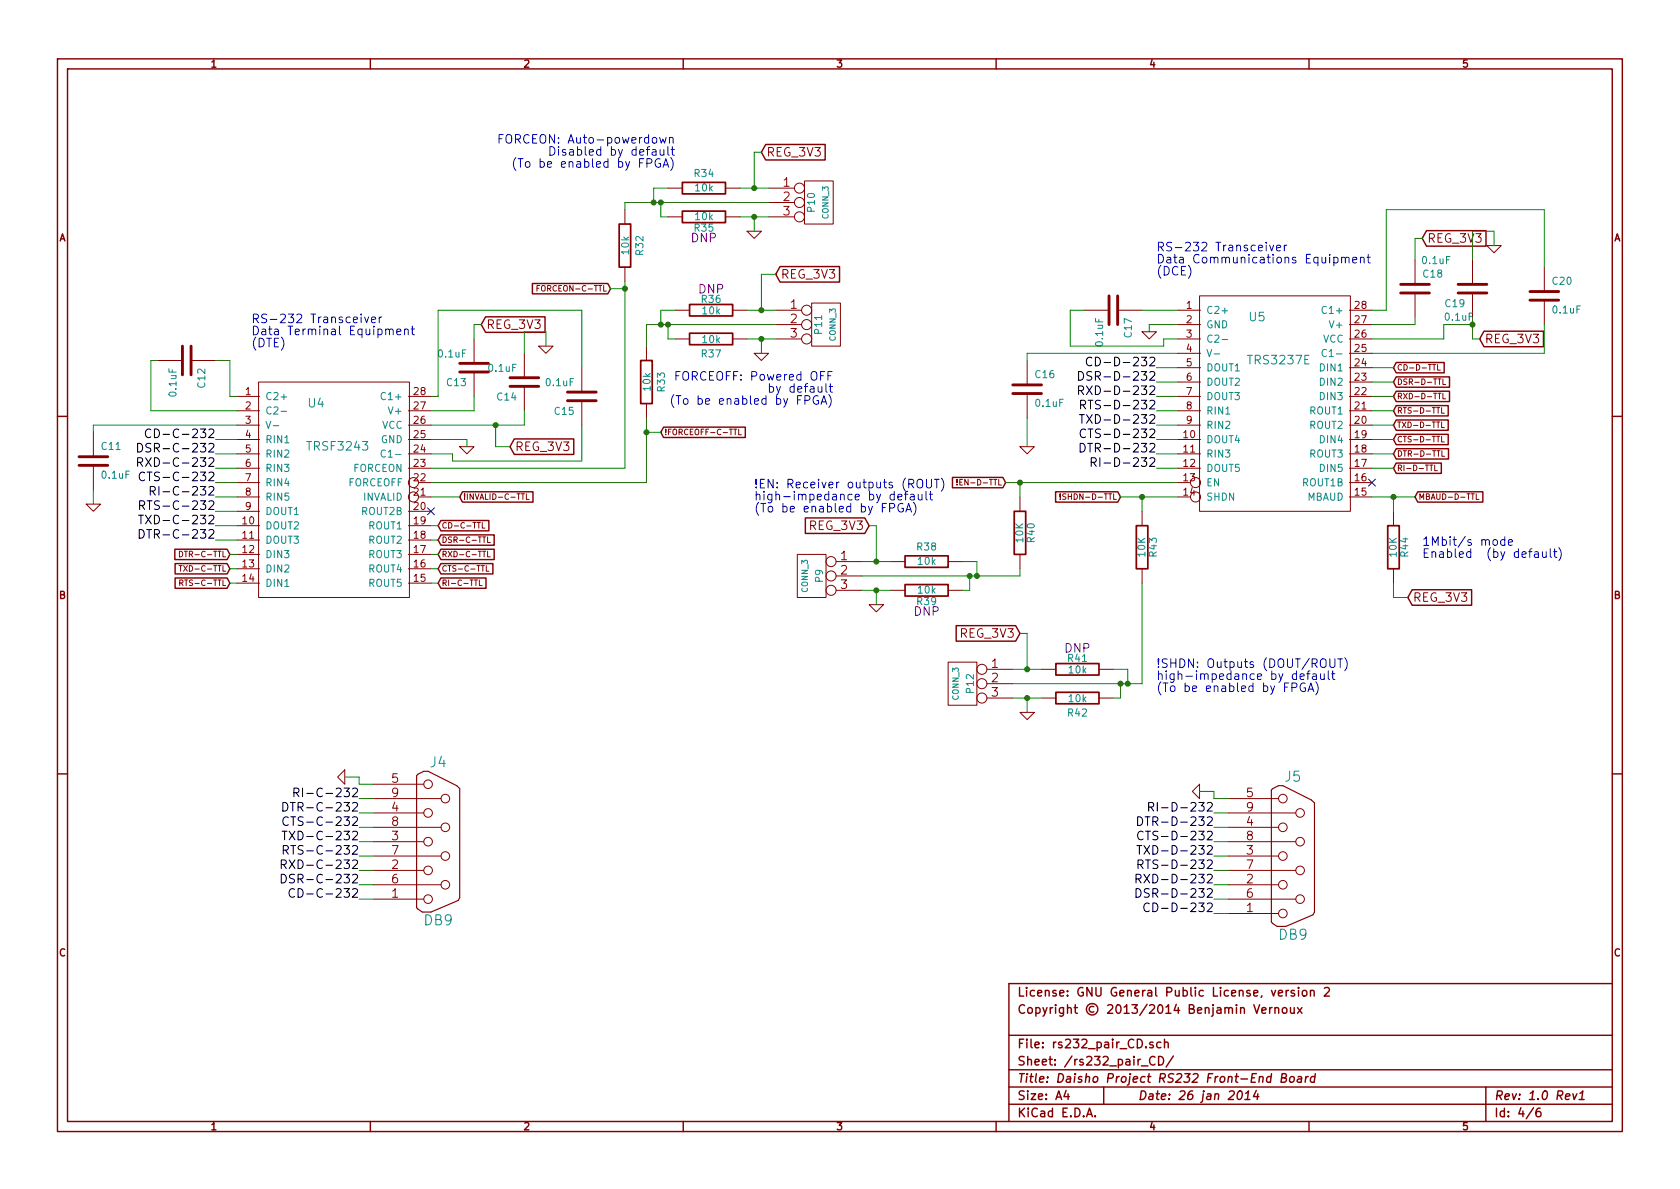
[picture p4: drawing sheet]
EESchema Schematic File Version 2  date 26/01/2014 16:37:13
LIBS:power
LIBS:device
LIBS:transistors
LIBS:conn
LIBS:linear
LIBS:regul
LIBS:74xx
LIBS:cmos4000
LIBS:adc-dac
LIBS:memory
LIBS:xilinx
LIBS:special
LIBS:microcontrollers
LIBS:dsp
LIBS:microchip
LIBS:analog_switches
LIBS:motorola
LIBS:texas
LIBS:intel
LIBS:audio
LIBS:interface
LIBS:digital-audio
LIBS:philips
LIBS:display
LIBS:cypress
LIBS:siliconi
LIBS:opto
LIBS:atmel
LIBS:contrib
LIBS:valves
LIBS:samtec_qsh_090-d
LIBS:hole
LIBS:TRS3237E
LIBS:TRSF3243
LIBS:MUN5212DW1
LIBS:MIC5318
LIBS:rs232_fe-cache
EELAYER 24 0
EELAYER END
$Descr A4 11693 8268
encoding utf-8
Sheet 4 6
Title "Daisho Project RS232 Front-End Board"
Date "26 jan 2014"
Rev "1.0 Rev1"
Comp ""
Comment1 "Copyright © 2013/2014 Benjamin Vernoux"
Comment2 "License: GNU General Public License, version 2"
Comment3 ""
Comment4 ""
$EndDescr
$Comp
L DB9 J4
U 1 1
P 3050 5850
F 0 "J4" H 3050 6400 70  0000 C CNN
F 1 "DB9" H 3050 5300 70  0000 C CNN
F 2 "" H 3050 5850 60  0001 C CNN
F 3 "" H 3050 5850 60  0001 C CNN
F 4 "Sullins" H 3050 5850 60  0001 C CNN "Manufacturer"
F 5 "SDS107-PRW1-M09-SN63-11" H 3050 5850 60  0001 C CNN "Part#"
F 6 "CONN D-SUB PLUG 9POS RA GOLD" H 3050 5850 60  0001 C CNN "Description"
F 7 "http://www.digikey.com/product-detail/en/SDS107-PRW1-M09-SN63-11/S9575-ND/3593571" H 3050 5850 60  0001 C CNN "Field7"
	1    3050 5850
	1    0    0    -1  
$EndComp
Text Label 2500 6250 2    60   ~ 0
CD-C-232
Text Label 2500 6150 2    60   ~ 0
DSR-C-232
Text Label 2500 6050 2    60   ~ 0
RXD-C-232
Text Label 2500 5950 2    60   ~ 0
RTS-C-232
Text Label 2500 5850 2    60   ~ 0
TXD-C-232
Text Label 2500 5750 2    60   ~ 0
CTS-C-232
Text Label 2500 5650 2    60   ~ 0
DTR-C-232
Text Label 2500 5550 2    60   ~ 0
RI-C-232
$Comp
L DB9 J5
U 1 1
P 9000 5950
F 0 "J5" H 9000 6500 70  0000 C CNN
F 1 "DB9" H 9000 5400 70  0000 C CNN
F 2 "" H 9000 5950 60  0001 C CNN
F 3 "" H 9000 5950 60  0001 C CNN
F 4 "Sullins" H 9000 5950 60  0001 C CNN "Manufacturer"
F 5 "SDS107-PRP2-F09-SN13-11" H 9000 5950 60  0001 C CNN "Part#"
F 6 "CONN D-SUB RCPT 9POS RA GOLD" H 9000 5950 60  0001 C CNN "Description"
F 7 "http://www.digikey.com/product-detail/en/SDS107-PRP2-F09-SN13-11/S9620-ND" H 9000 5950 60  0001 C CNN "Field7"
	1    9000 5950
	1    0    0    -1  
$EndComp
Text Label 8450 6350 2    60   ~ 0
CD-D-232
Text Label 8450 6250 2    60   ~ 0
DSR-D-232
Text Label 8450 6150 2    60   ~ 0
RXD-D-232
Text Label 8450 6050 2    60   ~ 0
RTS-D-232
Text Label 8450 5950 2    60   ~ 0
TXD-D-232
Text Label 8450 5850 2    60   ~ 0
CTS-D-232
Text Label 8450 5750 2    60   ~ 0
DTR-D-232
Text Label 8450 5650 2    60   ~ 0
RI-D-232
$Comp
L GND #PWR030
U 1 1
P 2400 5400
F 0 "#PWR030" H 2400 5400 30  0001 C CNN
F 1 "GND" H 2400 5330 30  0001 C CNN
F 2 "" H 2400 5400 60  0001 C CNN
F 3 "" H 2400 5400 60  0001 C CNN
	1    2400 5400
	0    1    1    0   
$EndComp
$Comp
L GND #PWR031
U 1 1
P 8350 5500
F 0 "#PWR031" H 8350 5500 30  0001 C CNN
F 1 "GND" H 8350 5430 30  0001 C CNN
F 2 "" H 8350 5500 60  0001 C CNN
F 3 "" H 8350 5500 60  0001 C CNN
	1    8350 5500
	0    1    1    0   
$EndComp
$Comp
L TRSF3243 U4
U 1 1
P 2300 3450
F 0 "U4" H 2200 4100 60  0000 C CNN
F 1 "TRSF3243" H 2350 3800 60  0000 C CNN
F 2 "" H 2300 3450 60  0000 C CNN
F 3 "http://www.ti.com/lit/ds/symlink/trsf3243.pdf" H 2300 3450 60  0001 C CNN
F 4 "http://www.digikey.com/product-detail/en/TRSF3243CPWR/296-25102-1-ND/2136639" H 2300 3450 60  0001 C CNN "Field7"
	1    2300 3450
	1    0    0    -1  
$EndComp
Text Label 1500 3050 2    60   ~ 0
CD-C-232
Text Label 1500 3150 2    60   ~ 0
DSR-C-232
Text Label 1500 3250 2    60   ~ 0
RXD-C-232
Text Label 1500 3350 2    60   ~ 0
CTS-C-232
Text Label 1500 3450 2    60   ~ 0
RI-C-232
Text Label 8050 3250 2    60   ~ 0
RI-D-232
Text Label 8050 3050 2    60   ~ 0
CTS-D-232
Text Label 8050 2750 2    60   ~ 0
RXD-D-232
Text Label 8050 2650 2    60   ~ 0
DSR-D-232
Text Label 8050 2550 2    60   ~ 0
CD-D-232
Text Label 8050 2850 2    60   ~ 0
RTS-D-232
Text Label 8050 2950 2    60   ~ 0
TXD-D-232
Text Label 8050 3150 2    60   ~ 0
DTR-D-232
Text Label 1500 3750 2    60   ~ 0
DTR-C-232
Text Label 1500 3650 2    60   ~ 0
TXD-C-232
Text Label 1500 3550 2    60   ~ 0
RTS-C-232
Text GLabel 1600 4050 0    39   Input ~ 0
RTS-C-TTL
Text GLabel 1600 3950 0    39   Input ~ 0
TXD-C-TTL
Text GLabel 1600 3850 0    39   Input ~ 0
DTR-C-TTL
Text GLabel 3050 3650 2    39   Input ~ 0
CD-C-TTL
Text GLabel 3050 3750 2    39   Input ~ 0
DSR-C-TTL
Text GLabel 3050 3850 2    39   Input ~ 0
RXD-C-TTL
Text GLabel 3050 3950 2    39   Input ~ 0
CTS-C-TTL
Text GLabel 3050 4050 2    39   Input ~ 0
RI-C-TTL
Text GLabel 9700 2550 2    39   Input ~ 0
CD-D-TTL
Text GLabel 9700 2650 2    39   Input ~ 0
DSR-D-TTL
Text GLabel 9700 2750 2    39   Input ~ 0
RXD-D-TTL
Text GLabel 9700 3050 2    39   Input ~ 0
CTS-D-TTL
Text GLabel 9700 3250 2    39   Input ~ 0
RI-D-TTL
$Comp
L C C15
U 1 1
P 4050 2750
F 0 "C15" H 4100 2850 50  0000 L CNN
F 1 "0.1uF" H 4100 2650 50  0000 L CNN
F 2 "" H 4050 2750 60  0001 C CNN
F 3 "" H 4050 2750 60  0001 C CNN
F 4 "Johanson Dialectrics" H 2500 3150 60  0001 C CNN "Manufacturer"
F 5 "160R14W104KV4T" H 2500 3150 60  0001 C CNN "Part#"
F 6 "CAP CER 0.1UF 16V 10% X7R 0603" H 2500 3150 60  0001 C CNN "Description"
F 7 "http://www.digikey.com/product-detail/en/160R14W104KV4T/709-1153-1-ND/1859485" H 2500 3150 60  0001 C CNN "Field7"
	1    4050 2750
	-1   0    0    1   
$EndComp
$Comp
L C C14
U 1 1
P 3650 2650
F 0 "C14" H 3700 2750 50  0000 L CNN
F 1 "0.1uF" H 3700 2550 50  0000 L CNN
F 2 "" H 3650 2650 60  0001 C CNN
F 3 "" H 3650 2650 60  0001 C CNN
F 4 "Johanson Dialectrics" H 3650 2650 60  0001 C CNN "Manufacturer"
F 5 "160R14W104KV4T" H 3650 2650 60  0001 C CNN "Part#"
F 6 "CAP CER 0.1UF 16V 10% X7R 0603" H 3650 2650 60  0001 C CNN "Description"
F 7 "http://www.digikey.com/product-detail/en/160R14W104KV4T/709-1153-1-ND/1859485" H 3650 2650 60  0001 C CNN "Field7"
	1    3650 2650
	-1   0    0    1   
$EndComp
$Comp
L C C11
U 1 1
P 650 3200
F 0 "C11" H 700 3300 50  0000 L CNN
F 1 "0.1uF" H 700 3100 50  0000 L CNN
F 2 "" H 650 3200 60  0001 C CNN
F 3 "" H 650 3200 60  0001 C CNN
F 4 "Johanson Dialectrics" H -50 3450 60  0001 C CNN "Manufacturer"
F 5 "160R14W104KV4T" H -50 3450 60  0001 C CNN "Part#"
F 6 "CAP CER 0.1UF 16V 10% X7R 0603" H -50 3450 60  0001 C CNN "Description"
F 7 "http://www.digikey.com/product-detail/en/160R14W104KV4T/709-1153-1-ND/1859485" H -50 3450 60  0001 C CNN "Field7"
	1    650  3200
	1    0    0    -1  
$EndComp
$Comp
L C C12
U 1 1
P 1300 2500
F 0 "C12" H 1350 2600 50  0000 L CNN
F 1 "0.1uF" H 1350 2400 50  0000 L CNN
F 2 "" H 1300 2500 60  0001 C CNN
F 3 "" H 1300 2500 60  0001 C CNN
F 4 "Johanson Dialectrics" H 750 2350 60  0001 C CNN "Manufacturer"
F 5 "160R14W104KV4T" H 750 2350 60  0001 C CNN "Part#"
F 6 "CAP CER 0.1UF 16V 10% X7R 0603" H 750 2350 60  0001 C CNN "Description"
F 7 "http://www.digikey.com/product-detail/en/160R14W104KV4T/709-1153-1-ND/1859485" H 750 2350 60  0001 C CNN "Field7"
	1    1300 2500
	0    1    1    0   
$EndComp
$Comp
L C C13
U 1 1
P 3300 2550
F 0 "C13" H 3350 2650 50  0000 L CNN
F 1 "0.1uF" H 3350 2450 50  0000 L CNN
F 2 "" H 3300 2550 60  0001 C CNN
F 3 "" H 3300 2550 60  0001 C CNN
F 4 "Johanson Dialectrics" H 150 2350 60  0001 C CNN "Manufacturer"
F 5 "160R14W104KV4T" H 150 2350 60  0001 C CNN "Part#"
F 6 "CAP CER 0.1UF 16V 10% X7R 0603" H 150 2350 60  0001 C CNN "Description"
F 7 "http://www.digikey.com/product-detail/en/160R14W104KV4T/709-1153-1-ND/1859485" H 150 2350 60  0001 C CNN "Field7"
	1    3300 2550
	-1   0    0    1   
$EndComp
$Comp
L GND #PWR032
U 1 1
P 3800 2400
F 0 "#PWR032" H 3800 2400 30  0001 C CNN
F 1 "GND" H 3800 2330 30  0001 C CNN
F 2 "" H 3800 2400 60  0001 C CNN
F 3 "" H 3800 2400 60  0001 C CNN
	1    3800 2400
	1    0    0    -1  
$EndComp
$Comp
L C C20
U 1 1
P 10750 2050
F 0 "C20" H 10800 2150 50  0000 L CNN
F 1 "0.1uF" H 10800 1950 50  0000 L CNN
F 2 "" H 10750 2050 60  0001 C CNN
F 3 "" H 10750 2050 60  0001 C CNN
F 4 "Johanson Dialectrics" H 3350 1850 60  0001 C CNN "Manufacturer"
F 5 "160R14W104KV4T" H 3350 1850 60  0001 C CNN "Part#"
F 6 "CAP CER 0.1UF 16V 10% X7R 0603" H 3350 1850 60  0001 C CNN "Description"
F 7 "http://www.digikey.com/product-detail/en/160R14W104KV4T/709-1153-1-ND/1859485" H 3350 1850 60  0001 C CNN "Field7"
	1    10750 2050
	1    0    0    -1  
$EndComp
$Comp
L C C17
U 1 1
P 7750 2150
F 0 "C17" H 7800 2250 50  0000 L CNN
F 1 "0.1uF" H 7800 2050 50  0000 L CNN
F 2 "" H 7750 2150 60  0001 C CNN
F 3 "" H 7750 2150 60  0001 C CNN
F 4 "Johanson Dialectrics" H 1650 2450 60  0001 C CNN "Manufacturer"
F 5 "160R14W104KV4T" H 1650 2450 60  0001 C CNN "Part#"
F 6 "CAP CER 0.1UF 16V 10% X7R 0603" H 1650 2450 60  0001 C CNN "Description"
F 7 "http://www.digikey.com/product-detail/en/160R14W104KV4T/709-1153-1-ND/1859485" H 1650 2450 60  0001 C CNN "Field7"
	1    7750 2150
	0    1    1    0   
$EndComp
$Comp
L C C16
U 1 1
P 7150 2700
F 0 "C16" H 7200 2800 50  0000 L CNN
F 1 "0.1uF" H 7200 2600 50  0000 L CNN
F 2 "" H 7150 2700 60  0001 C CNN
F 3 "" H 7150 2700 60  0001 C CNN
F 4 "Johanson Dialectrics" H 600 3300 60  0001 C CNN "Manufacturer"
F 5 "160R14W104KV4T" H 600 3300 60  0001 C CNN "Part#"
F 6 "CAP CER 0.1UF 16V 10% X7R 0603" H 600 3300 60  0001 C CNN "Description"
F 7 "http://www.digikey.com/product-detail/en/160R14W104KV4T/709-1153-1-ND/1859485" H 600 3300 60  0001 C CNN "Field7"
	1    7150 2700
	1    0    0    -1  
$EndComp
$Comp
L C C19
U 1 1
P 10250 2000
F 0 "C19" H 10300 2100 50  0000 L CNN
F 1 "0.1uF" H 10400 1800 50  0000 L CNN
F 2 "" H 10250 2000 60  0001 C CNN
F 3 "" H 10250 2000 60  0001 C CNN
F 4 "Johanson Dialectrics" H 6050 1150 60  0001 C CNN "Manufacturer"
F 5 "160R14W104KV4T" H 6050 1150 60  0001 C CNN "Part#"
F 6 "CAP CER 0.1UF 16V 10% X7R 0603" H 6050 1150 60  0001 C CNN "Description"
F 7 "http://www.digikey.com/product-detail/en/160R14W104KV4T/709-1153-1-ND/1859485" H 6050 1150 60  0001 C CNN "Field7"
	1    10250 2000
	-1   0    0    1   
$EndComp
$Comp
L GND #PWR033
U 1 1
P 10400 1700
F 0 "#PWR033" H 10400 1700 30  0001 C CNN
F 1 "GND" H 10400 1630 30  0001 C CNN
F 2 "" H 10400 1700 60  0001 C CNN
F 3 "" H 10400 1700 60  0001 C CNN
	1    10400 1700
	1    0    0    -1  
$EndComp
NoConn ~ 3000 3550
$Comp
L GND #PWR034
U 1 1
P 3250 3100
F 0 "#PWR034" H 3250 3100 30  0001 C CNN
F 1 "GND" H 3250 3030 30  0001 C CNN
F 2 "" H 3250 3100 60  0001 C CNN
F 3 "" H 3250 3100 60  0001 C CNN
	1    3250 3100
	1    0    0    -1  
$EndComp
$Comp
L GND #PWR035
U 1 1
P 650 3500
F 0 "#PWR035" H 650 3500 30  0001 C CNN
F 1 "GND" H 650 3430 30  0001 C CNN
F 2 "" H 650 3500 60  0001 C CNN
F 3 "" H 650 3500 60  0001 C CNN
	1    650  3500
	1    0    0    -1  
$EndComp
Text Notes 4700 1000 2    60   ~ 0
FORCEON: Auto-powerdown\nDisabled by default\n(To be enabled by FPGA)
Text Notes 8050 4650 0    60   ~ 0
!SHDN: Outputs (DOUT/ROUT)\nhigh-impedance by default\n(To be enabled by FPGA)
Text Notes 9900 3800 0    60   ~ 0
1Mbit/s mode\nEnabled  (by default)
NoConn ~ 9550 3350
Text GLabel 3200 3450 2    39   Input ~ 0
!INVALID-C-TTL
$Comp
L R R43
U 1 1
P 7950 3800
F 0 "R43" V 8030 3800 50  0000 C CNN
F 1 "10K" V 7950 3800 50  0000 C CNN
F 2 "" H 7950 3800 60  0000 C CNN
F 3 "" H 7950 3800 60  0000 C CNN
	1    7950 3800
	1    0    0    -1  
$EndComp
Text GLabel 7000 3350 0    39   Input ~ 0
!EN-D-TTL
Text GLabel 7800 3450 0    39   Input ~ 0
!SHDN-D-TTL
Text GLabel 4250 2000 0    39   Input ~ 0
FORCEON-C-TTL
Text GLabel 4600 3000 2    39   Input ~ 0
!FORCEOFF-C-TTL
Text GLabel 9850 3450 2    39   Input ~ 0
MBAUD-D-TTL
$Comp
L R R44
U 1 1
P 9700 3800
F 0 "R44" V 9780 3800 50  0000 C CNN
F 1 "10K" V 9700 3800 50  0000 C CNN
F 2 "" H 9700 3800 60  0000 C CNN
F 3 "" H 9700 3800 60  0000 C CNN
	1    9700 3800
	1    0    0    -1  
$EndComp
$Comp
L GND #PWR036
U 1 1
P 7150 3100
F 0 "#PWR036" H 7150 3100 30  0001 C CNN
F 1 "GND" H 7150 3030 30  0001 C CNN
F 2 "" H 7150 3100 60  0001 C CNN
F 3 "" H 7150 3100 60  0001 C CNN
	1    7150 3100
	1    0    0    -1  
$EndComp
$Comp
L C C18
U 1 1
P 9850 2000
F 0 "C18" H 9900 2100 50  0000 L CNN
F 1 "0.1uF" H 10050 1800 50  0000 L CNN
F 2 "" H 9850 2000 60  0001 C CNN
F 3 "" H 9850 2000 60  0001 C CNN
F 4 "Johanson Dialectrics" H 2050 1700 60  0001 C CNN "Manufacturer"
F 5 "160R14W104KV4T" H 2050 1700 60  0001 C CNN "Part#"
F 6 "CAP CER 0.1UF 16V 10% X7R 0603" H 2050 1700 60  0001 C CNN "Description"
F 7 "http://www.digikey.com/product-detail/en/160R14W104KV4T/709-1153-1-ND/1859485" H 2050 1700 60  0001 C CNN "Field7"
	1    9850 2000
	1    0    0    -1  
$EndComp
Text GLabel 3550 3100 2    60   Input ~ 0
REG_3V3
Text GLabel 9900 1650 2    60   Input ~ 0
REG_3V3
Text GLabel 10300 2350 2    60   Input ~ 0
REG_3V3
Text GLabel 3350 2250 2    60   Input ~ 0
REG_3V3
Text GLabel 9800 4150 2    60   Input ~ 0
REG_3V3
Text Notes 5800 2650 2    60   ~ 0
FORCEOFF: Powered OFF\nby default\n(To be enabled by FPGA)
$Comp
L R R34
U 1 1
P 4900 1300
F 0 "R34" V 4800 1300 50  0000 C CNN
F 1 "10k" V 4900 1300 50  0000 C CNN
F 2 "" H 4900 1300 60  0001 C CNN
F 3 "" H 4900 1300 60  0001 C CNN
F 4 "Stackpole" H 4900 1300 60  0001 C CNN "Manufacturer"
F 5 "RMCF0603JT10K0" H 4900 1300 60  0001 C CNN "Part Number"
F 6 "RES 10K OHM 1/10W 5% 0603 SMD" H 4900 1300 60  0001 C CNN "Description"
	1    4900 1300
	0    1    1    0   
$EndComp
$Comp
L GND #PWR037
U 1 1
P 5250 1600
F 0 "#PWR037" H 5250 1600 30  0001 C CNN
F 1 "GND" H 5250 1530 30  0001 C CNN
F 2 "" H 5250 1600 60  0001 C CNN
F 3 "" H 5250 1600 60  0001 C CNN
	1    5250 1600
	1    0    0    -1  
$EndComp
$Comp
L CONN_3 P10
U 1 1
P 5700 1400
F 0 "P10" V 5650 1400 50  0000 C CNN
F 1 "CONN_3" V 5750 1400 40  0000 C CNN
F 2 "" H 5700 1400 60  0001 C CNN
F 3 "" H 5700 1400 60  0001 C CNN
	1    5700 1400
	1    0    0    -1  
$EndComp
$Comp
L R R35
U 1 1
P 4900 1500
F 0 "R35" V 4980 1500 50  0000 C CNN
F 1 "10k" V 4900 1500 50  0000 C CNN
F 2 "" H 4900 1500 60  0001 C CNN
F 3 "" H 4900 1500 60  0001 C CNN
F 4 "Stackpole" H 4900 1500 60  0001 C CNN "Manufacturer"
F 5 "RMCF0603JT10K0" H 4900 1500 60  0001 C CNN "Part Number"
F 6 "RES 10K OHM 1/10W 5% 0603 SMD" H 4900 1500 60  0001 C CNN "Description"
F 7 "DNP" V 5050 1500 60  0000 C CNN "Note"
	1    4900 1500
	0    -1   1    0   
$EndComp
Text GLabel 5300 1050 2    60   Input ~ 0
REG_3V3
Wire Wire Line
	2500 5550 2600 5550
Wire Wire Line
	2500 5650 2600 5650
Wire Wire Line
	2500 5750 2600 5750
Wire Wire Line
	2500 5850 2600 5850
Wire Wire Line
	2500 5950 2600 5950
Wire Wire Line
	2500 6050 2600 6050
Wire Wire Line
	2500 6150 2600 6150
Wire Wire Line
	2500 6250 2600 6250
Wire Wire Line
	8450 5650 8550 5650
Wire Wire Line
	8450 5750 8550 5750
Wire Wire Line
	8450 5850 8550 5850
Wire Wire Line
	8450 5950 8550 5950
Wire Wire Line
	8450 6050 8550 6050
Wire Wire Line
	8450 6150 8550 6150
Wire Wire Line
	8450 6250 8550 6250
Wire Wire Line
	8450 6350 8550 6350
Wire Wire Line
	8350 5500 8450 5500
Wire Wire Line
	8450 5500 8450 5550
Wire Wire Line
	8450 5550 8550 5550
Wire Wire Line
	2400 5400 2500 5400
Wire Wire Line
	2500 5400 2500 5450
Wire Wire Line
	2500 5450 2600 5450
Wire Wire Line
	1650 3550 1500 3550
Wire Wire Line
	1650 3650 1500 3650
Wire Wire Line
	1650 3750 1500 3750
Wire Wire Line
	1650 3050 1500 3050
Wire Wire Line
	1650 3150 1500 3150
Wire Wire Line
	1650 3250 1500 3250
Wire Wire Line
	1650 3350 1500 3350
Wire Wire Line
	1650 3450 1500 3450
Wire Wire Line
	8200 2550 8050 2550
Wire Wire Line
	8200 2650 8050 2650
Wire Wire Line
	8200 2750 8050 2750
Wire Wire Line
	8200 3050 8050 3050
Wire Wire Line
	8200 3250 8050 3250
Wire Wire Line
	8200 2850 8050 2850
Wire Wire Line
	8200 2950 8050 2950
Wire Wire Line
	8200 3150 8050 3150
Wire Wire Line
	3000 4050 3050 4050
Wire Wire Line
	3050 3950 3000 3950
Wire Wire Line
	3000 3850 3050 3850
Wire Wire Line
	3050 3750 3000 3750
Wire Wire Line
	3050 3650 3000 3650
Wire Wire Line
	1650 3850 1600 3850
Wire Wire Line
	1600 3950 1650 3950
Wire Wire Line
	1650 4050 1600 4050
Wire Wire Line
	9550 3250 9700 3250
Wire Wire Line
	9700 3050 9550 3050
Wire Wire Line
	9550 2750 9700 2750
Wire Wire Line
	9700 2650 9550 2650
Wire Wire Line
	9550 2550 9700 2550
Wire Wire Line
	3000 3050 3250 3050
Wire Wire Line
	3250 3050 3250 3100
Wire Wire Line
	3000 3150 3150 3150
Wire Wire Line
	3150 3150 3150 3200
Wire Wire Line
	3150 3200 4050 3200
Wire Wire Line
	4050 3200 4050 2950
Wire Wire Line
	4050 2550 4050 2150
Wire Wire Line
	4050 2150 3050 2150
Wire Wire Line
	3050 2150 3050 2750
Wire Wire Line
	3050 2750 3000 2750
Wire Wire Line
	650  3400 650  3500
Wire Wire Line
	1500 2500 1600 2500
Wire Wire Line
	1600 2500 1600 2750
Wire Wire Line
	1600 2750 1650 2750
Wire Wire Line
	1650 2850 1050 2850
Wire Wire Line
	1050 2850 1050 2500
Wire Wire Line
	1050 2500 1100 2500
Wire Wire Line
	3000 3450 3200 3450
Wire Wire Line
	7950 3450 7950 3550
Connection ~ 7950 3450
Wire Wire Line
	7000 3350 8200 3350
Wire Wire Line
	7800 3450 8200 3450
Wire Wire Line
	9550 3450 9850 3450
Wire Wire Line
	9700 3450 9700 3550
Connection ~ 9700 3450
Wire Wire Line
	3000 2850 3300 2850
Wire Wire Line
	3300 2850 3300 2750
Wire Wire Line
	3000 2950 3650 2950
Connection ~ 3450 2950
Wire Wire Line
	8200 2250 8000 2250
Wire Wire Line
	8000 2250 8000 2300
Wire Wire Line
	8200 2150 7950 2150
Wire Wire Line
	8200 2350 8100 2350
Wire Wire Line
	8100 2350 8100 2400
Wire Wire Line
	8100 2400 7450 2400
Wire Wire Line
	7450 2400 7450 2150
Wire Wire Line
	7450 2150 7550 2150
Wire Wire Line
	1650 2950 650  2950
Wire Wire Line
	650  2950 650  3000
Wire Wire Line
	8200 2450 7150 2450
Wire Wire Line
	7150 2450 7150 2500
Wire Wire Line
	9550 2350 10050 2350
Wire Wire Line
	10050 2350 10050 2250
Wire Wire Line
	10050 2250 10250 2250
Connection ~ 10250 2250
Wire Wire Line
	9550 2250 9850 2250
Wire Wire Line
	9850 2250 9850 2200
Wire Wire Line
	9850 1800 9850 1650
Wire Wire Line
	9850 1650 9900 1650
Wire Wire Line
	9550 2450 10750 2450
Wire Wire Line
	10750 2450 10750 2250
Wire Wire Line
	9550 2150 9650 2150
Wire Wire Line
	9650 2150 9650 1450
Wire Wire Line
	9650 1450 10750 1450
Wire Wire Line
	10750 1450 10750 1850
Wire Wire Line
	10250 2200 10250 2350
Wire Wire Line
	10250 2350 10300 2350
Wire Wire Line
	10250 1800 10250 1600
Wire Wire Line
	10250 1600 10400 1600
Wire Wire Line
	10400 1600 10400 1700
Wire Wire Line
	3300 2350 3300 2250
Wire Wire Line
	3300 2250 3350 2250
Wire Wire Line
	3650 2450 3650 2300
Wire Wire Line
	3650 2300 3800 2300
Wire Wire Line
	3800 2300 3800 2400
Wire Wire Line
	7150 2900 7150 3100
Wire Wire Line
	9700 4050 9700 4150
Wire Wire Line
	9700 4150 9800 4150
Connection ~ 5250 1300
Wire Wire Line
	5150 1300 5350 1300
Connection ~ 4550 1400
Wire Wire Line
	4600 1400 4600 1500
Wire Wire Line
	4600 1500 4650 1500
Wire Wire Line
	5250 1600 5250 1500
Connection ~ 5250 1500
Wire Wire Line
	5150 1500 5350 1500
Wire Wire Line
	4550 1400 4550 1300
Wire Wire Line
	4550 1300 4650 1300
Connection ~ 4600 1400
Wire Wire Line
	4350 3250 3000 3250
$Comp
L R R37
U 1 1
P 4950 2350
F 0 "R37" V 4850 2350 50  0000 C CNN
F 1 "10k" V 4950 2350 50  0000 C CNN
F 2 "" H 4950 2350 60  0001 C CNN
F 3 "" H 4950 2350 60  0001 C CNN
F 4 "Stackpole" H 4950 2350 60  0001 C CNN "Manufacturer"
F 5 "RMCF0603JT10K0" H 4950 2350 60  0001 C CNN "Part Number"
F 6 "RES 10K OHM 1/10W 5% 0603 SMD" H 4950 2350 60  0001 C CNN "Description"
	1    4950 2350
	0    -1   -1   0   
$EndComp
$Comp
L GND #PWR038
U 1 1
P 5300 2450
F 0 "#PWR038" H 5300 2450 30  0001 C CNN
F 1 "GND" H 5300 2380 30  0001 C CNN
F 2 "" H 5300 2450 60  0001 C CNN
F 3 "" H 5300 2450 60  0001 C CNN
	1    5300 2450
	1    0    0    -1  
$EndComp
$Comp
L CONN_3 P11
U 1 1
P 5750 2250
F 0 "P11" V 5700 2250 50  0000 C CNN
F 1 "CONN_3" V 5800 2250 40  0000 C CNN
F 2 "" H 5750 2250 60  0001 C CNN
F 3 "" H 5750 2250 60  0001 C CNN
	1    5750 2250
	1    0    0    -1  
$EndComp
$Comp
L R R36
U 1 1
P 4950 2150
F 0 "R36" V 5030 2150 50  0000 C CNN
F 1 "10k" V 4950 2150 50  0000 C CNN
F 2 "" H 4950 2150 60  0001 C CNN
F 3 "" H 4950 2150 60  0001 C CNN
F 4 "Stackpole" H 4950 2150 60  0001 C CNN "Manufacturer"
F 5 "RMCF0603JT10K0" H 4950 2150 60  0001 C CNN "Part Number"
F 6 "RES 10K OHM 1/10W 5% 0603 SMD" H 4950 2150 60  0001 C CNN "Description"
F 7 "DNP" V 5100 2150 60  0000 C CNN "Note"
	1    4950 2150
	0    1    -1   0   
$EndComp
Text GLabel 5400 1900 2    60   Input ~ 0
REG_3V3
Connection ~ 5300 2150
Wire Wire Line
	5200 2150 5400 2150
Connection ~ 4600 2250
Wire Wire Line
	4650 2250 4650 2350
Wire Wire Line
	4650 2350 4700 2350
Wire Wire Line
	5300 2450 5300 2350
Connection ~ 5300 2350
Wire Wire Line
	5200 2350 5400 2350
Wire Wire Line
	4600 2250 4600 2150
Wire Wire Line
	4600 2150 4700 2150
Connection ~ 4650 2250
$Comp
L R R32
U 1 1
P 4350 1700
F 0 "R32" V 4250 1700 50  0000 C CNN
F 1 "10k" V 4350 1700 50  0000 C CNN
F 2 "" H 4350 1700 60  0001 C CNN
F 3 "" H 4350 1700 60  0001 C CNN
F 4 "Stackpole" H 4350 1700 60  0001 C CNN "Manufacturer"
F 5 "RMCF0603JT10K0" H 4350 1700 60  0001 C CNN "Part Number"
F 6 "RES 10K OHM 1/10W 5% 0603 SMD" H 4350 1700 60  0001 C CNN "Description"
	1    4350 1700
	-1   0    0    1   
$EndComp
Wire Wire Line
	4350 1950 4350 3250
Wire Wire Line
	4250 2000 4350 2000
Connection ~ 4350 2000
Wire Wire Line
	4350 1400 5350 1400
Wire Wire Line
	4350 1400 4350 1450
$Comp
L R R33
U 1 1
P 4500 2650
F 0 "R33" V 4400 2650 50  0000 C CNN
F 1 "10k" V 4500 2650 50  0000 C CNN
F 2 "" H 4500 2650 60  0001 C CNN
F 3 "" H 4500 2650 60  0001 C CNN
F 4 "Stackpole" H 4500 2650 60  0001 C CNN "Manufacturer"
F 5 "RMCF0603JT10K0" H 4500 2650 60  0001 C CNN "Part Number"
F 6 "RES 10K OHM 1/10W 5% 0603 SMD" H 4500 2650 60  0001 C CNN "Description"
	1    4500 2650
	-1   0    0    1   
$EndComp
Wire Wire Line
	4500 2250 5400 2250
Wire Wire Line
	4500 2400 4500 2250
Wire Wire Line
	4500 3350 3000 3350
Wire Wire Line
	4500 2900 4500 3350
Wire Wire Line
	4500 3000 4600 3000
Connection ~ 4500 3000
Wire Wire Line
	5250 1300 5250 1050
Wire Wire Line
	5250 1050 5300 1050
Wire Wire Line
	5300 2150 5300 1900
Wire Wire Line
	5300 1900 5400 1900
Text Notes 5250 3400 0    60   ~ 0
!EN: Receiver outputs (ROUT)\nhigh-impedance by default\n(To be enabled by FPGA)
$Comp
L R R38
U 1 1
P 6450 3900
F 0 "R38" V 6350 3900 50  0000 C CNN
F 1 "10k" V 6450 3900 50  0000 C CNN
F 2 "" H 6450 3900 60  0001 C CNN
F 3 "" H 6450 3900 60  0001 C CNN
F 4 "Stackpole" H 6450 3900 60  0001 C CNN "Manufacturer"
F 5 "RMCF0603JT10K0" H 6450 3900 60  0001 C CNN "Part Number"
F 6 "RES 10K OHM 1/10W 5% 0603 SMD" H 6450 3900 60  0001 C CNN "Description"
	1    6450 3900
	0    -1   1    0   
$EndComp
$Comp
L GND #PWR039
U 1 1
P 6100 4200
F 0 "#PWR039" H 6100 4200 30  0001 C CNN
F 1 "GND" H 6100 4130 30  0001 C CNN
F 2 "" H 6100 4200 60  0001 C CNN
F 3 "" H 6100 4200 60  0001 C CNN
	1    6100 4200
	-1   0    0    -1  
$EndComp
$Comp
L CONN_3 P9
U 1 1
P 5650 4000
F 0 "P9" V 5600 4000 50  0000 C CNN
F 1 "CONN_3" V 5700 4000 40  0000 C CNN
F 2 "" H 5650 4000 60  0001 C CNN
F 3 "" H 5650 4000 60  0001 C CNN
	1    5650 4000
	-1   0    0    -1  
$EndComp
$Comp
L R R39
U 1 1
P 6450 4100
F 0 "R39" V 6530 4100 50  0000 C CNN
F 1 "10k" V 6450 4100 50  0000 C CNN
F 2 "" H 6450 4100 60  0001 C CNN
F 3 "" H 6450 4100 60  0001 C CNN
F 4 "Stackpole" H 6450 4100 60  0001 C CNN "Manufacturer"
F 5 "RMCF0603JT10K0" H 6450 4100 60  0001 C CNN "Part Number"
F 6 "RES 10K OHM 1/10W 5% 0603 SMD" H 6450 4100 60  0001 C CNN "Description"
F 7 "DNP" V 6600 4100 60  0000 C CNN "Note"
	1    6450 4100
	0    1    1    0   
$EndComp
Text GLabel 6050 3650 0    60   Input ~ 0
REG_3V3
Connection ~ 6100 3900
Wire Wire Line
	6000 3900 6200 3900
Connection ~ 6800 4000
Wire Wire Line
	6750 4000 6750 4100
Wire Wire Line
	6750 4100 6700 4100
Wire Wire Line
	6100 4200 6100 4100
Connection ~ 6100 4100
Wire Wire Line
	6000 4100 6200 4100
Wire Wire Line
	6800 4000 6800 3900
Wire Wire Line
	6800 3900 6700 3900
Connection ~ 6750 4000
Wire Wire Line
	6000 4000 7100 4000
Wire Wire Line
	6100 3900 6100 3650
Wire Wire Line
	6100 3650 6050 3650
$Comp
L R R40
U 1 1
P 7100 3700
F 0 "R40" V 7180 3700 50  0000 C CNN
F 1 "10K" V 7100 3700 50  0000 C CNN
F 2 "" H 7100 3700 60  0000 C CNN
F 3 "" H 7100 3700 60  0000 C CNN
	1    7100 3700
	1    0    0    -1  
$EndComp
Wire Wire Line
	7100 3450 7100 3350
Connection ~ 7100 3350
Wire Wire Line
	7100 4000 7100 3950
$Comp
L R R42
U 1 1
P 7500 4850
F 0 "R42" V 7400 4850 50  0000 C CNN
F 1 "10k" V 7500 4850 50  0000 C CNN
F 2 "" H 7500 4850 60  0001 C CNN
F 3 "" H 7500 4850 60  0001 C CNN
F 4 "Stackpole" H 7500 4850 60  0001 C CNN "Manufacturer"
F 5 "RMCF0603JT10K0" H 7500 4850 60  0001 C CNN "Part Number"
F 6 "RES 10K OHM 1/10W 5% 0603 SMD" H 7500 4850 60  0001 C CNN "Description"
	1    7500 4850
	0    1    -1   0   
$EndComp
$Comp
L GND #PWR040
U 1 1
P 7150 4950
F 0 "#PWR040" H 7150 4950 30  0001 C CNN
F 1 "GND" H 7150 4880 30  0001 C CNN
F 2 "" H 7150 4950 60  0001 C CNN
F 3 "" H 7150 4950 60  0001 C CNN
	1    7150 4950
	-1   0    0    -1  
$EndComp
$Comp
L CONN_3 P12
U 1 1
P 6700 4750
F 0 "P12" V 6650 4750 50  0000 C CNN
F 1 "CONN_3" V 6750 4750 40  0000 C CNN
F 2 "" H 6700 4750 60  0001 C CNN
F 3 "" H 6700 4750 60  0001 C CNN
	1    6700 4750
	-1   0    0    -1  
$EndComp
$Comp
L R R41
U 1 1
P 7500 4650
F 0 "R41" V 7580 4650 50  0000 C CNN
F 1 "10k" V 7500 4650 50  0000 C CNN
F 2 "" H 7500 4650 60  0001 C CNN
F 3 "" H 7500 4650 60  0001 C CNN
F 4 "Stackpole" H 7500 4650 60  0001 C CNN "Manufacturer"
F 5 "RMCF0603JT10K0" H 7500 4650 60  0001 C CNN "Part Number"
F 6 "RES 10K OHM 1/10W 5% 0603 SMD" H 7500 4650 60  0001 C CNN "Description"
F 7 "DNP" V 7650 4650 60  0000 C CNN "Note"
	1    7500 4650
	0    -1   -1   0   
$EndComp
Text GLabel 7100 4400 0    60   Input ~ 0
REG_3V3
Connection ~ 7150 4650
Wire Wire Line
	7050 4650 7250 4650
Connection ~ 7850 4750
Wire Wire Line
	7800 4750 7800 4850
Wire Wire Line
	7800 4850 7750 4850
Wire Wire Line
	7150 4950 7150 4850
Connection ~ 7150 4850
Wire Wire Line
	7050 4850 7250 4850
Wire Wire Line
	7850 4750 7850 4650
Wire Wire Line
	7850 4650 7750 4650
Connection ~ 7800 4750
Wire Wire Line
	7150 4650 7150 4400
Wire Wire Line
	7150 4400 7100 4400
Wire Wire Line
	7950 4750 7950 4050
Text Notes 8050 1750 0    60   ~ 0
RS-232 Transceiver\nData Communications Equipment\n(DCE)
Text Notes 1750 2250 0    60   ~ 0
RS-232 Transceiver\nData Terminal Equipment\n(DTE)
Wire Wire Line
	7050 4750 7950 4750
$Comp
L TRS3237E U5
U 1 1
P 8850 2850
F 0 "U5" H 8750 3500 60  0000 C CNN
F 1 "TRS3237E" H 8900 3200 60  0000 C CNN
F 2 "" H 8850 2850 60  0000 C CNN
F 3 "" H 8850 2850 60  0000 C CNN
	1    8850 2850
	1    0    0    -1  
$EndComp
Text GLabel 9700 3150 2    39   Input ~ 0
DTR-D-TTL
Wire Wire Line
	9700 3150 9550 3150
$Comp
L GND #PWR041
U 1 1
P 8000 2300
F 0 "#PWR041" H 8000 2300 30  0001 C CNN
F 1 "GND" H 8000 2230 30  0001 C CNN
F 2 "" H 8000 2300 60  0001 C CNN
F 3 "" H 8000 2300 60  0001 C CNN
	1    8000 2300
	1    0    0    -1  
$EndComp
Text GLabel 9700 2850 2    39   Input ~ 0
RTS-D-TTL
Text GLabel 9700 2950 2    39   Input ~ 0
TXD-D-TTL
Wire Wire Line
	9550 2850 9700 2850
Wire Wire Line
	9700 2950 9550 2950
Wire Wire Line
	3650 2950 3650 2850
Wire Wire Line
	3450 2950 3450 3100
Wire Wire Line
	3450 3100 3550 3100
$EndSCHEMATC
